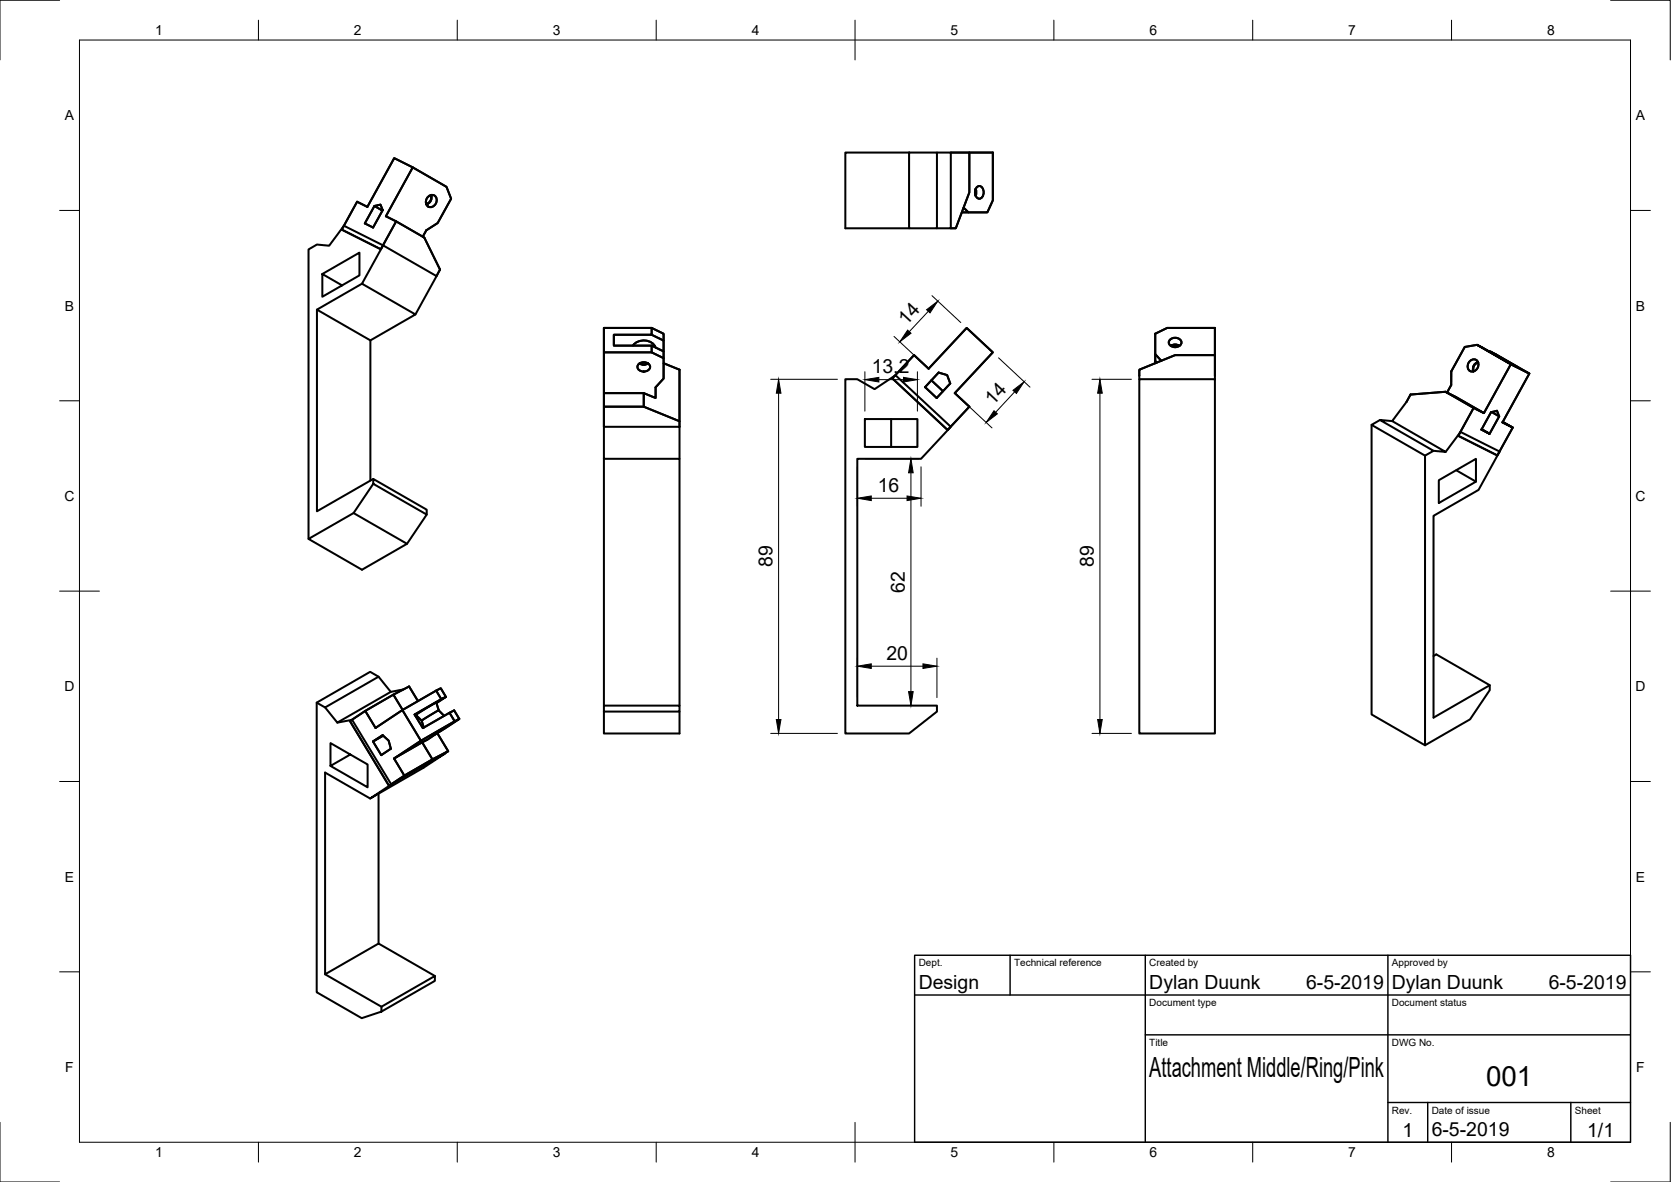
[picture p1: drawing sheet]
<svg xmlns="http://www.w3.org/2000/svg" width="420mm" height="297mm" viewBox="0 0 420 297" stroke-linecap="round" stroke-linejoin="round" font-family="sans-serif">
<!-- layer: Visible -->
<g fill="none" stroke="#000" stroke-width=".51">
<path d="M228.6 38.3h7v19.1h-7zM228.6 38.3h-16v19.1h16M235.6 38.3h3.5v19.1h-3.5M239.1 38.3h4.6v10.1l-3.4 9h-1.2M243.7 38.3h5.9v12.1l-1.3 3h-4.8l-1.2-1.2M94.1 51.8l-2.4 4.3 2.1 1.1 2.4-4.4-.5-1.4-1.6 .4 1.8 1 .3-.1M99.6 55.6l-3.8 7-9.9-4.9 3.9-7 2.6 1.3 6.7-12.3 4.7 2.4-6.8 12.2 9.7 5.4 3.9 8-.9 1.7M103.8 42.1l8.5 4.9 1.1 2.9-3.4 6.2-2.8 1.8-.9 1.6M107.6 49.5a1.3 1.3 0 0 1 1.9-.2 1.3 1.3 0 0 1 .1 1.9 1.33 1.33 0 0 1-1.9 .7 1.33 1.33 0 0 1-.4-2zM108.3 49a1.69 1.69 0 0 1-1.1 2.3M108.4 49a1.81 1.81 0 0 1-1.2 2.4M241.9 53.4h1.6"/>
<path d="M245.3 47.6l.1 .7-.1 .8M245.3 47.5l.2 .7-.2 1M245.6 47.1a.99 .99 0 0 1 1.1-.2 .99 .99 0 0 1 .6 .9 1.43 1.43 0 0 1-1.4 2.1 1.94 1.94 0 0 1-.3-2.8zM79.7 77.8v50.7l14.2-8.1M81 68.9v5.7l9.4-5.4v-5.7l-9.4 5.4 5 2.8M91 71.3l-11.3 6.5 13.4 7.7v35.3M96.3 61.7l-5.3 9.6 13.5 7.7-11.4 6.5M104.5 79l5.3-9.6-13.5-7.7-9.8-5-3.7 5.1-3.1-.3-2.1 1.2v72.7M151.8 88.5h12.1l3 1.5v5.1l-2.1 2.2v2.7l-2.9-1.2v3.4l9 3.7M159.2 86.8a3.4 3.4 0 0 1 5.6 .5M160.6 91.5a1.74 1.74 0 0 1 2.9 .7 1.67 1.67 0 0 1-1.6 1.2 1.67 1.67 0 0 1-1.6-1.2zM160.8 91.3a2.03 2.03 0 0 0 2.2 0"/>
<path d="M160.9 91.3a1.91 1.91 0 0 0 2 0M161.9 98.8h-10.1v3.4h10.1M163.9 84.1l3 1.5v2.7l-3-1.4h-9.6v-2.8h9.6v-1.7h-12.1v16.4M163.9 82.4l3 1.5v1.7M163.9 86.9v1.6M166.9 91.3l4 1.6v14.3M166.9 88.3v1.7M212.6 95.3h3l4.3 2.5 5.3-3.5 13.9 13-7.5 8h-16v62h20v1.5l-7 5.5h-16zM229.8 89.2l3.7 3.5 9.6-10.3 6.5 6.1-9.5 10.3 3.6 3.4-5.4 5.9-13.9-13zM234.2 95.6l2.9 2.7M236 93.6l2.1 .7 .8 2.1-3.4 3.6-2.9-2.7zM286.5 95.3v-2.4l9-3.7h10v6.1"/>
<path d="M286.5 95.3h19v89h-19zM290.5 89l1.5 1.7M290.9 91.1l-.4-.4v.6M294.2 85.4a1.74 1.74 0 0 1 2.9 .7 1.67 1.67 0 0 1-1.6 1.1 1.67 1.67 0 0 1-1.6-1.1zM294.4 86.9a2.03 2.03 0 0 1 2.2 0M294.5 87a1.91 1.91 0 0 1 2 0M305.5 89.2v-6.8h-12l-3 1.5v6.8M363.5 98.5l7 4 2.6 1.3M369.6 90.8a1.3 1.3 0 0 1 1.8-.2 1.3 1.3 0 0 1 .1 1.9 1.33 1.33 0 0 1-1.9 .7 1.33 1.33 0 0 1-.3-2zM371.4 86.7l-3.1 .5-3.4 6.1v3.5l-1 1.8M371.6 91a1.81 1.81 0 0 0-1.1 2.4M371.7 91.1a1.69 1.69 0 0 0-1.1 2.2"/>
<path d="M374.5 88.4h.3l6.7 3.8-10.1-5.5 8.5 4.9M374.8 88.4l9.7 5.5M151.8 107.2l19.1 .1v8M151.8 107.3v8h19.1v62M151.8 102.2v5M151.8 115.3v62M170.9 107.2v.1M217.5 105.3h13.2v7h-13.2zM224.1 105.3v7M344.9 106.8v72.7l13.4 7.8 11.3-6.5 5-7.4v-1.2l-13.5-7.7-.7 .4M347 105.5l-2.1 1.3 13.4 7.7v72.8M350.1 105.8l-3.1-.3 13.4 7.8-2.1 1.2"/>
<path d="M363.5 113.6l3.7-5.1 9.9 5-5.3 9.6-11.4 6.5v50.7l14.2-8.1M366.2 118.2l4.9 2.8-9.3 5.4v-5.7l9.3-5.4v5.7M370.5 102.5l-3.8 7 9.8 5 3.9-7.1M373.1 103.8l-9.6-5.3-8.8 .7-1 1.8-3.6 4.8 13.4 7.8-3.1-.3M373.1 103.8l6.8-12.2 4.6 2.3-6.7 12.3 2.6 1.2-2.6-1.4M375.2 103.5l1.8 1.1-.6-1.4-1.5 .4-2.4 4.4 2 1-1.9-1.1M377 104.6l-2.5 4.4M93.9 120.4l13.4 7.7v1.2l-13.4-7.7zM93.9 121.6l-5 7.3 13.4 7.8-11.3 6.5-13.4-7.8 11.3-6.5M107.3 129.3l-5 7.4M91.8 178.7l-3.8 2.5 9.8 16.3 3.9-2.6M95.2 170.1l-2.1-1.3-13.5 7.8v72.8l11.4 6.5 4.9-1.7 13.4-7.7v-1.2l-13.4 7.7v1.2"/>
<path d="M98.3 173.9l-3.1-3.8-13.5 7.7-2.1-1.2M98.9 174.6l-7.1 4.1 2.6 4.2 6.8-4.5 4.6 7.7-6.7 4.5M101.4 173.3l-3.1 .6-13.5 7.7-3.1-3.8M104.6 179.7l1.4 1.4 .6 1.7M104.8 179.9l-.3 .1M105.1 176.2l-2.2-3.7-4 2.1 2.3 3.8M109.7 173.6l1.1-.6 1.3 2.1M109.7 176.7l2.4-1.6-7.9 4.5 2.1 3.4 7.9-4.5 1.3 2.2M110.3 178.5l-4.3 2.6M110.3 178.5l-.6-2-5.1 3.1M110.3 178.5l1.4 1.4M111 175.7l-1.3-2.1-8.5 4.8"/>
<path d="M113 179.1l1.3 2.2M151.8 177.3h19.1v1.5h-19.1zM151.8 178.8v5.5h19.1v-5.5M84.8 181.6l3.7-.7 9.9 16.2 13.4-7.7-5.3 3.5-13.4 7.8 5.3-3.6M88.1 189.6l-5 2.9 9.3 5.4v-5.8l-9.3-5.4v5.8M95.2 199.4v37.7M96.4 184.9l-2.6 1.4 2.1 3.5 2.4-1.6-.6-2.1-1.5-1.4-2.4 1.6M105.8 186.1l9.7-5.4-8 5.2-1.3 .6 2.5 4.3 4-2M106.2 186.5l-7.1 4.1 2.6 4.3 7-4.1M109.2 184.5l2.6-1.7zM110 184.2l2.7 4.6-.9 .6M93.1 200.7l-11.4-6.6v50.7l13.5-7.7 14.1 8.2"/>
<path d="M81.7 244.8l14.2 8.2"/>
</g>
<!-- layer: Border -->
<g fill="none" stroke="#000" stroke-width=".25">
<path d="M15 .1h-15v15M20 10.1h390v276.9h-390zM65 5.1v5M115 5.1v5M165 5.1v5M215 5.1v10M265 5.1v5M315 5.1v5M365 5.1v5M405 .1h15v15M15 52.9h5M410 52.9h5"/>
<path d="M15 100.7h5M410 100.7h5M15 148.6h10M405 148.6h10M15 196.4h5M410 196.4h5M15 244.2h5M410 244.2h5M0 282.1v14.9h15M65 287v5M115 287v5M165 287v5"/>
<path d="M215 282.1v9.9M265 287v5M315 287v5M365 287v5M420 282.1v14.9h-15"/>
</g>
<!-- layer: TitleBlock -->
<path d="M230 240.1h180v46.9h-180zM230 250h180M254 240.1v9.9M288 240.1v46.9M349 240.1v46.9M288 260.1h122M349 277.1h61M359 277.1v9.9M395 277.1v9.9" fill="none" stroke="#000" stroke-width=".36"/>
<!-- layer: Dimensions -->
<g fill="none" stroke="#000" stroke-width=".25">
<path d="M233.4 78.2l-4.8 5.1M234.3 74.3l7.3 6.8M193.8 95.3h16.8M195.8 98.8v82M217.5 93.4v9.9M221 95.4h6.2M224.8 84.5l7.2 6.8M230.7 93.4v9.9M251.1 89.9l7.9 7.4M255.1 98.5l-4.7 5.1M274.6 95.3h9.9M276.6 98.8v82"/>
<path d="M215.6 117.3v9.9M217.6 115.3h13.4M229 118.8v55M231.6 117.3v9.9M241.5 100.2l7.9 7.3M219.1 125.2h9M215.6 165.4v9.9M217.6 177.3h13.4M219.1 167.4h13M235.6 165.4v9.9M193.8 184.3h16.8M274.6 184.3h9.9"/>
</g>
<g fill="#000" stroke="#000" stroke-width=".25">
<path d="M233 77.8l2.8-2.1-2 2.9zM195.8 95.3l.6 3.5h-1.2zM217.5 95.4l3.5-.6v1.2zM227.2 94.8l3.5 .6-3.5 .6zM228.2 83l.9 .7-2.8 2.2zM254.7 98.1l2.8-2.2-1.9 3zM276.6 95.3l.6 3.5h-1.2zM229 115.3l.6 3.5h-1.1zM249.9 103.2l.9 .8-2.8 2.2zM215.6 125.2l3.5-.6v1.2zM228.1 124.6l3.5 .6-3.5 .6zM215.6 167.4l3.5-.6v1.2z"/>
<path d="M228.5 173.8h1.1l-.6 3.5zM232.1 166.8l3.5 .6-3.5 .6zM195.2 180.8h1.2l-.6 3.5zM276 180.8h1.2l-.6 3.5z"/>
</g>
<g font-size="7">
<text x="289" y="270.6">Attachment Middle/Ring/Pink</text>
<text x="373.7" y="272.9">001</text>
</g>
<g font-size="4.9">
<text x="228" y="81.9" transform="rotate(-47 228 81.9)">14</text>
<text x="219.2" y="93.9">13.2</text>
<text x="249.7" y="102.1" transform="rotate(-47 249.7 102.1)">14</text>
<text x="220.7" y="123.6">16</text>
<text x="194.2" y="142.5" transform="rotate(-90 194.2 142.5)">89</text>
<text x="275" y="142.5" transform="rotate(-90 275 142.5)">89</text>
<text x="227.5" y="149" transform="rotate(-90 227.5 149)">62</text>
<text x="222.9" y="165.8">20</text>
<text x="231" y="248.5">Design</text>
<text x="289" y="248.5">Dylan Duunk</text>
<text x="328.4" y="248.5">6-5-2019</text>
<text x="350" y="248.5">Dylan Duunk</text>
<text x="389.4" y="248.5">6-5-2019</text>
<text x="352.6" y="285.7">1</text>
<text x="360" y="285.5">6-5-2019</text>
<text x="399.1" y="285.7">1/1</text>
</g>
<g font-size="3.5">
<text x="39" y="8.8">1</text>
<text x="89" y="8.8">2</text>
<text x="139" y="8.8">3</text>
<text x="189" y="8.8">4</text>
<text x="239" y="8.8">5</text>
<text x="289" y="8.8">6</text>
<text x="339" y="8.8">7</text>
<text x="389" y="8.8">8</text>
<text x="16.3" y="30.2">A</text>
<text x="411.3" y="30.2">A</text>
<text x="16.3" y="78">B</text>
<text x="411.3" y="78">B</text>
<text x="16.2" y="125.9">C</text>
<text x="411.2" y="125.9">C</text>
<text x="16.2" y="173.7">D</text>
<text x="411.2" y="173.7">D</text>
<text x="16.3" y="221.6">E</text>
<text x="411.3" y="221.6">E</text>
<text x="16.4" y="269.4">F</text>
<text x="411.4" y="269.4">F</text>
<text x="39" y="290.8">1</text>
<text x="89" y="290.8">2</text>
<text x="139" y="290.8">3</text>
<text x="189" y="290.8">4</text>
<text x="239" y="290.8">5</text>
<text x="289" y="290.8">6</text>
<text x="339" y="290.8">7</text>
<text x="389" y="290.8">8</text>
</g>
<g font-size="2.5">
<text x="231" y="242.9">Dept.</text>
<text x="255" y="242.9">Technical reference</text>
<text x="289" y="242.9">Created by</text>
<text x="350" y="242.9">Approved by</text>
<text x="289" y="252.8">Document type</text>
<text x="350" y="252.8">Document status</text>
<text x="289" y="262.9">Title</text>
<text x="350" y="262.9">DWG No.</text>
<text x="350" y="279.9">Rev.</text>
<text x="360" y="279.9">Date of issue</text>
<text x="396" y="279.9">Sheet</text>
</g>
</svg>
